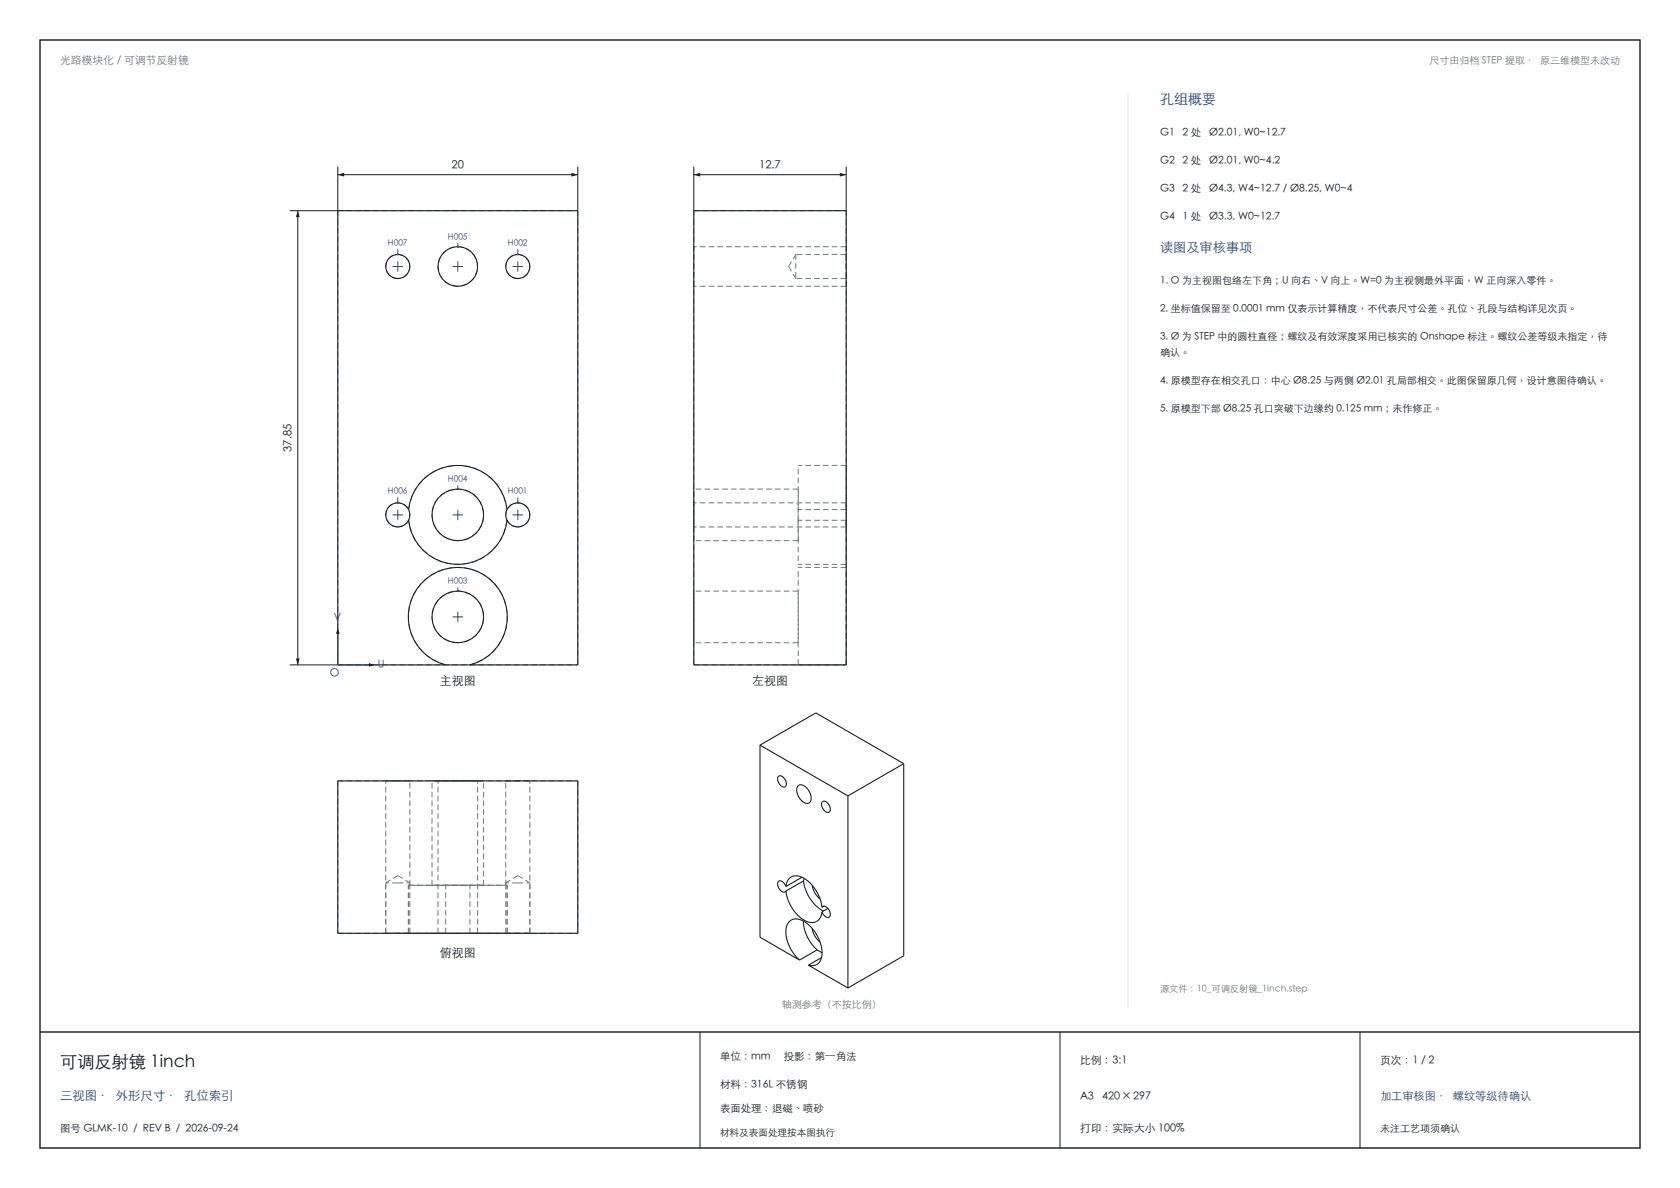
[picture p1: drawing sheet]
<svg xmlns="http://www.w3.org/2000/svg" width="420mm" height="297mm" viewBox="0 0 420 297" stroke-linecap="round" stroke-linejoin="round" font-family="sans-serif">
<path d="M10 10h400v277h-400zM10 258h400" fill="none" stroke="#141a21" stroke-width=".35"/>
<path d="M84.5 41.7v11M84.5 43.7h60M144.5 41.7v11M175 258v29M265 258v29M340 258v29" fill="none" stroke="#141a21" stroke-width=".25"/>
<g fill="none" stroke="#6b7580" stroke-width=".25" stroke-dasharray="1.4 .8" stroke-linecap="butt">
<path d="M84.5 52.7h60M173.5 52.7h38.1M99.5 63.6a3 3 0 0 1 3 3 3 3 0 0 1-3 3M99.5 69.6a3 3 0 0 1-3.1-3 3 3 0 0 1 3.1-3M114.5 71.6a5 5 0 0 1-4.5-7.1 5 5 0 0 1 8.3-.9 5 5 0 0 1-2.8 7.9l-1 .1M129.5 63.6a3 3 0 0 1 3 3 3 3 0 0 1-3 3M129.5 69.6a3 3 0 0 1-3.1-3 3 3 0 0 1 3.1-3M173.5 71.6v-9.9M197.1 66.6l1.9-3M197.1 66.6l1.9 3M199 63.6v6M211.6 69.6v-6"/>
<path d="M211.6 71.6v-9.9M211.6 71.6h-38.1M211.6 69.6h-12.6M211.6 61.7h-38.1M211.6 63.6h-12.6M211.6 116.3h-12M99.5 131.7a3 3 0 0 1-2.8-4.2 3 3 0 0 1 5-.7 3 3 0 0 1-1.4 4.8l-.8 .1M102.1 127.4a12.4 12.4 0 0 1 12.4-11 12.4 12.4 0 0 1 12.3 11M114.5 135.2a6.4 6.4 0 0 1-5.8-9.3 6.4 6.4 0 0 1 10.9-1.1 6.4 6.4 0 0 1-3.9 10.3l-1.2 .1M126.8 130.1a12.4 12.4 0 0 1-12.3 11 12.4 12.4 0 0 1-12.4-11M129.5 131.7a3 3 0 0 1-2.8-4.2 3 3 0 0 1 5-.7 3 3 0 0 1-1.4 4.8l-.8 .1M173.5 131.7v-6"/>
<path d="M173.5 135.2v-12.9M199.6 127.4v-11.1M199.6 130.1v11M199.6 135.2h-26.1M199.6 135.2v-12.9M199.6 130.1v-2.7M199.6 122.3h-26.1M211.6 130.1v11M211.6 130.1v1.6M211.6 131.7v-6M211.6 125.7v1.7M211.6 127.4v-11.1"/>
<path d="M211.6 127.4h-12M211.6 130.1h-12M211.6 131.7h-38.1M211.6 125.7h-38.1M199.6 147.8h-26.1M211.6 141.1h-12M211.6 141.8h-12M84.5 166.2h60M84.5 166.2v-113.5M111.4 166.2a12.4 12.4 0 0 1-7.1-19 12.4 12.4 0 0 1 20.3 0 12.4 12.4 0 0 1-7.1 19M114.5 160.7a6.4 6.4 0 0 1-5.8-9.3 6.4 6.4 0 0 1 10.9-1.1 6.4 6.4 0 0 1-3.9 10.3l-1.2 .1M144.5 166.2v-113.5"/>
<path d="M173.5 166.2h38.1M173.5 166.2v-113.5M173.5 160.7v-12.9M199.6 160.7h-26.1M199.6 160.7v-12.9M199.6 166.2v-24.4M211.6 166.2v-24.4M211.6 166.2v-113.5M211.6 166.2h-12M84.5 195.2v38.1M84.5 195.2h60M96.4 195.2h6.1"/>
<path d="M99.5 195.2h-3.1M102.5 195.2h-3M108 195.2h12.9M109.5 195.2h9.9M114.5 195.2h-6.5M114.5 195.2h-5M119.4 195.2h-4.9M120.9 195.2h-6.4M126.4 195.2h6.1M129.5 195.2h-3.1M132.5 195.2h-3M144.5 195.2v38.1"/>
<path d="M99.5 218.9l-3.1 1.8M99.5 218.9l3 1.8M129.5 218.9l-3.1 1.8M129.5 218.9l3 1.8M84.5 233.3h26.9M96.4 233.3h6.1M96.4 233.3h5.7M96.4 233.3v-12.6M96.4 233.3v-38.1M99.5 233.3h-3.1M99.5 220.7h3M99.5 220.7h-3.1"/>
<path d="M102.1 233.3h24.7M102.1 221.3h24.7M102.1 233.3v-12M102.1 233.3h-2.6M102.1 221.3h.4M102.5 233.3h-3M102.5 233.3v-12.6M102.5 221.3v-26.1M108 221.3h12.9M108 221.3v-26.1M109.5 233.3h9.9M109.5 233.3v-38.1"/>
<path d="M111.4 233.3h-9.3M111.4 233.3v-12M111.4 221.3h-9.3M114.5 233.3h-5M114.5 221.3h-6.5M117.5 233.3h27M117.5 221.3h-6.1M117.5 233.3v-12M119.4 233.3h-4.9M119.4 233.3v-38.1M120.9 221.3h-6.4M120.9 221.3v-26.1"/>
<path d="M126.4 233.3h6.1M126.4 233.3v-12.6M126.4 221.3v-26.1M126.8 233.3h-24.7M126.8 233.3h5.7M126.8 233.3v-12M126.8 221.3h-.4M126.8 233.3h-9.3M126.8 221.3h-9.3M129.5 233.3h-3.1M129.5 233.3h-2.7M129.5 220.7h3"/>
<path d="M129.5 220.7h-3.1M132.5 233.3h-3M132.5 233.3v-12.6M132.5 233.3v-38.1"/>
</g>
<g fill="none" stroke="#141a21" stroke-width=".27">
<path d="M84.5 52.7h60v113.5h-60zM173.5 52.7h38.1v113.5h-38.1zM102.1 130.1a12.4 12.4 0 0 0 12.4 11 12.4 12.4 0 0 0 12.3-11M102.1 127.4a3 3 0 0 0-4.5-1 3 3 0 0 0 0 4.7 3 3 0 0 0 4.5-1M102.1 127.4a12.4 12.4 0 0 1 12.4-11 12.4 12.4 0 0 1 12.3 11M102.1 127.4a3 3 0 0 1 0 2.7M126.8 127.4a3 3 0 0 1 4.5-1 3 3 0 0 1 0 4.7 3 3 0 0 1-4.5-1M126.8 127.4a3 3 0 0 0 0 2.7M111.4 166.2a12.4 12.4 0 0 1-7.1-19 12.4 12.4 0 0 1 20.3 0 12.4 12.4 0 0 1-7.1 19M84.5 195.2h60v38.1h-60z"/>
<circle cx="99.5" cy="66.6" r="3"/>
<circle cx="114.5" cy="66.6" r="5"/>
<circle cx="129.5" cy="66.6" r="3"/>
<circle cx="114.5" cy="128.7" r="6.5"/>
<circle cx="114.5" cy="154.2" r="6.5"/>
</g>
<g fill="#141a21">
<path d="M84.5 43.7l1.6-.5v1z"/>
<path d="M142.9 43.2l1.6 .5-1.6 .5z"/>
</g>
<path d="M72.5 52.7h12M74.5 52.7v113.5M72.5 166.2h12" fill="none" stroke="#141a21" stroke-width=".25"/>
<g fill="#141a21">
<path d="M74 164.6h.9l-.4 1.6z"/>
<path d="M74.5 52.7l.4 1.6h-.9z"/>
</g>
<path d="M173.5 41.7v11M173.5 43.7h38.1M211.6 41.7v11" fill="none" stroke="#141a21" stroke-width=".25"/>
<g fill="#141a21">
<path d="M173.5 43.7l1.6-.5v1z"/>
<path d="M210 43.2l1.6 .5-1.6 .5z"/>
</g>
<path d="M84.5 157.2v9h9" fill="none" stroke="#144578" stroke-width=".25"/>
<g fill="#141a21">
<path d="M92.3 165.7l1.2 .5-1.2 .5z"/>
<path d="M84.5 157.2l.4 1.2h-.9z"/>
</g>
<g fill="none" stroke="#144578" stroke-width=".25">
<path d="M98.2 66.6h2.6M99.5 65.3v2.6M113.2 66.6h2.6M114.5 65.3v2.6M128.2 66.6h2.6M129.5 65.3v2.6M98.2 128.7h2.6M99.5 127.4v2.6M113.2 128.7h2.6M114.5 121.4v.9M114.5 127.4v2.6M128.2 128.7h2.6"/>
<path d="M129.5 127.4v2.6M113.2 154.2h2.6M114.5 152.9v2.6"/>
</g>
<circle cx="114.5" cy="122.3" r=".23" fill="#144578"/>
<path d="M114.5 60.8v.9" fill="none" stroke="#144578" stroke-width=".25"/>
<circle cx="114.5" cy="61.7" r=".23" fill="#144578"/>
<path d="M129.5 124.4v1.3" fill="none" stroke="#144578" stroke-width=".25"/>
<circle cx="129.5" cy="125.7" r=".23" fill="#144578"/>
<path d="M129.5 62.3v1.3" fill="none" stroke="#144578" stroke-width=".25"/>
<circle cx="129.5" cy="63.6" r=".23" fill="#144578"/>
<path d="M99.5 124.4v1.3" fill="none" stroke="#144578" stroke-width=".25"/>
<circle cx="99.5" cy="125.7" r=".23" fill="#144578"/>
<path d="M99.5 62.3v1.3" fill="none" stroke="#144578" stroke-width=".25"/>
<circle cx="99.5" cy="63.6" r=".23" fill="#144578"/>
<path d="M114.5 146.9v.9" fill="none" stroke="#144578" stroke-width=".25"/>
<circle cx="114.5" cy="147.8" r=".23" fill="#144578"/>
<g fill="none" stroke="#141a21" stroke-width=".27">
<path d="M190 186.3v48l9.9 5.7M190 186.3l22 12.7M190 186.3l14-8.1 21.9 12.7M194.6 194.1a1.67 1.67 0 0 1 2 1.9 .75 .75 0 0 1-.5 .8 .75 .75 0 0 1-.9-.4l-.7-1.1-.1-.8zM199.5 196.4a1.78 1.78 0 0 1 2.5 1 2.6 2.6 0 0 1 .3 3.3 2.59 2.59 0 0 1-2.9-2 2.17 2.17 0 0 1 .1-2.3zM212 199v48M225.9 190.9v48l-13.9 8.1M225.9 190.9l-13.9 8.1M200.5 219.3l-4 2.3M201 219.6l-.1 .6M205.6 200.4a1.67 1.67 0 0 1 2 1.9 .75 .75 0 0 1-.6 .9 .75 .75 0 0 1-.8-.5l-.7-1.1-.1-.8zM196.5 222.8a9.6 9.6 0 0 0 5.5 7.7 2.55 2.55 0 0 0 3.5-2.5"/>
<path d="M196.5 221.6a1.51 1.51 0 0 0-1.9-1.3 1.85 1.85 0 0 0 1.7 2.7l.2-.2M196.5 221.6a2.63 2.63 0 0 1 1.3-2.4 2.63 2.63 0 0 1 2.8 .2 9.9 9.9 0 0 1 4.9 7.4M200.9 230.3a9.9 9.9 0 0 0 3.4 7.2M200.9 220.2a9.9 9.9 0 0 0 5 7.5M200.9 220.2l-4.4 2.6M203 232.1a5.4 5.4 0 0 0 2 3.4M203 221.3a5.4 5.4 0 0 0 2 3.4M204.3 237.5l1.2 .7M204.3 237.5l-4.4 2.5M205.4 239.4l-3.3 1.9M205.5 226.8a1.1 1.1 0 0 1 1.8 .7 1.24 1.24 0 0 1-.2 1.9l-.9-.4-.7-1M206 226.5l-.5 .3"/>
<path d="M207 227.1l-1.5 .9M199.9 240a9.4 9.4 0 0 1-3.3-8.3 2.68 2.68 0 0 1 4.4-1.4 9.4 9.4 0 0 1 4.3 9.3 2.42 2.42 0 0 1-3.2 1.7M202.1 241.3l9.9 5.7"/>
</g>
<path d="M282 23v229" fill="none" stroke="#e6edf2" stroke-width=".25"/>
<text font-size="4.3" fill="#141a21" x="15" y="267">可调反射镜 1inch</text>
<text font-size="3.5" fill="#144578" x="290" y="26">孔组概要</text>
<text font-size="3.3" fill="#144578" x="290" y="63">读图及审核事项</text>
<text font-size="3.1" fill="#144578" x="15" y="275">三视图 · 外形尺寸 · 孔位索引</text>
<g font-size="3" fill="#141a21">
<text x="110" y="171.2">主视图</text>
<text x="188" y="171.2">左视图</text>
<text x="110" y="239.3">俯视图</text>
</g>
<g font-size="2.8" fill="#141a21">
<text x="112.9" y="42.4">20</text>
<text x="189.8" y="42.4">12.7</text>
<text x="73.1" y="112.9" transform="rotate(-90 73.1 112.9)">37.85</text>
</g>
<g font-size="2.8" fill="#144578">
<text x="82.5" y="169.2">O</text>
<text x="345" y="275">加工审核图 · 螺纹等级待确认</text>
</g>
<text font-size="2.7" fill="#6b7580" x="15" y="16">光路模块化 / 可调节反射镜</text>
<g font-size="2.7" fill="#141a21">
<text x="270" y="266">比例：3:1</text>
<text x="345" y="266">页次：1 / 2</text>
<text x="270" y="275">A3</text>
<text x="275.5" y="275">420 × 297</text>
<text x="270" y="283">打印：实际大小 100%</text>
</g>
<g font-size="2.6" fill="#141a21">
<text x="290" y="34">G1</text>
<text x="295.7" y="34">2 处</text>
<text x="302.3" y="34">Ø2.01, W0~12.7</text>
<text x="290" y="41">G2</text>
<text x="295.7" y="41">2 处</text>
<text x="302.3" y="41">Ø2.01, W0~4.2</text>
<text x="290" y="48">G3</text>
<text x="295.7" y="48">2 处</text>
<text x="302.3" y="48">Ø4.3, W4~12.7 / Ø8.25, W0~4</text>
<text x="290" y="55">G4</text>
<text x="295.7" y="55">1 处</text>
<text x="302.3" y="55">Ø3.3, W0~12.7</text>
<text x="180" y="265">单位：mm</text>
<text x="195.9" y="265">投影：第一角法</text>
<text x="180" y="272">材料：316L 不锈钢</text>
<text x="180" y="278">表面处理：退磁、喷砂</text>
<text x="15" y="283">图号 GLMK-10 / REV B / 2026-09-24</text>
</g>
<g font-size="2.6" fill="#144578">
<text x="83.5" y="155.2">V</text>
<text x="94.5" y="167">U</text>
</g>
<g font-size="2.5" fill="#6b7580">
<text x="357.4" y="16">尺寸由归档 STEP 提取 · 原三维模型未改动</text>
<text x="195.5" y="252">轴测参考（不按比例）</text>
</g>
<g font-size="2.5" fill="#141a21">
<text x="290" y="71">1. O 为主视图包络左下角；U 向右、V 向上。W=0 为主视侧最外平面，W 正向深入零件。</text>
<text x="290" y="78">2. 坐标值保留至 0.0001 mm 仅表示计算精度，不代表尺寸公差。孔位、孔段与结构详见次页。</text>
<text x="290" y="85">3. Ø 为 STEP 中的圆柱直径；螺纹及有效深度采用已核实的 Onshape 标注。螺纹公差等级未指定，待</text>
<text x="290" y="89">确认。</text>
<text x="290" y="96">4. 原模型存在相交孔口：中心 Ø8.25 与两侧 Ø2.01 孔局部相交。此图保留原几何，设计意图待确认。</text>
<text x="290" y="103">5. 原模型下部 Ø8.25 孔口突破下边缘约 0.125 mm；未作修正。</text>
<text x="345" y="283">未注工艺项须确认</text>
</g>
<text font-size="2.4" fill="#141a21" x="180" y="284">材料及表面处理按本图执行</text>
<text font-size="2.3" fill="#6b7580" x="290" y="248">源文件：10_可调反射镜_1inch.step</text>
<g font-size="2.1" fill="#144578">
<text x="112" y="59.9">H005</text>
<text x="97" y="61.4">H007</text>
<text x="127" y="61.4">H002</text>
<text x="97" y="123.5">H006</text>
<text x="112" y="120.5">H004</text>
<text x="127" y="123.5">H001</text>
<text x="112" y="146">H003</text>
</g>
</svg>
